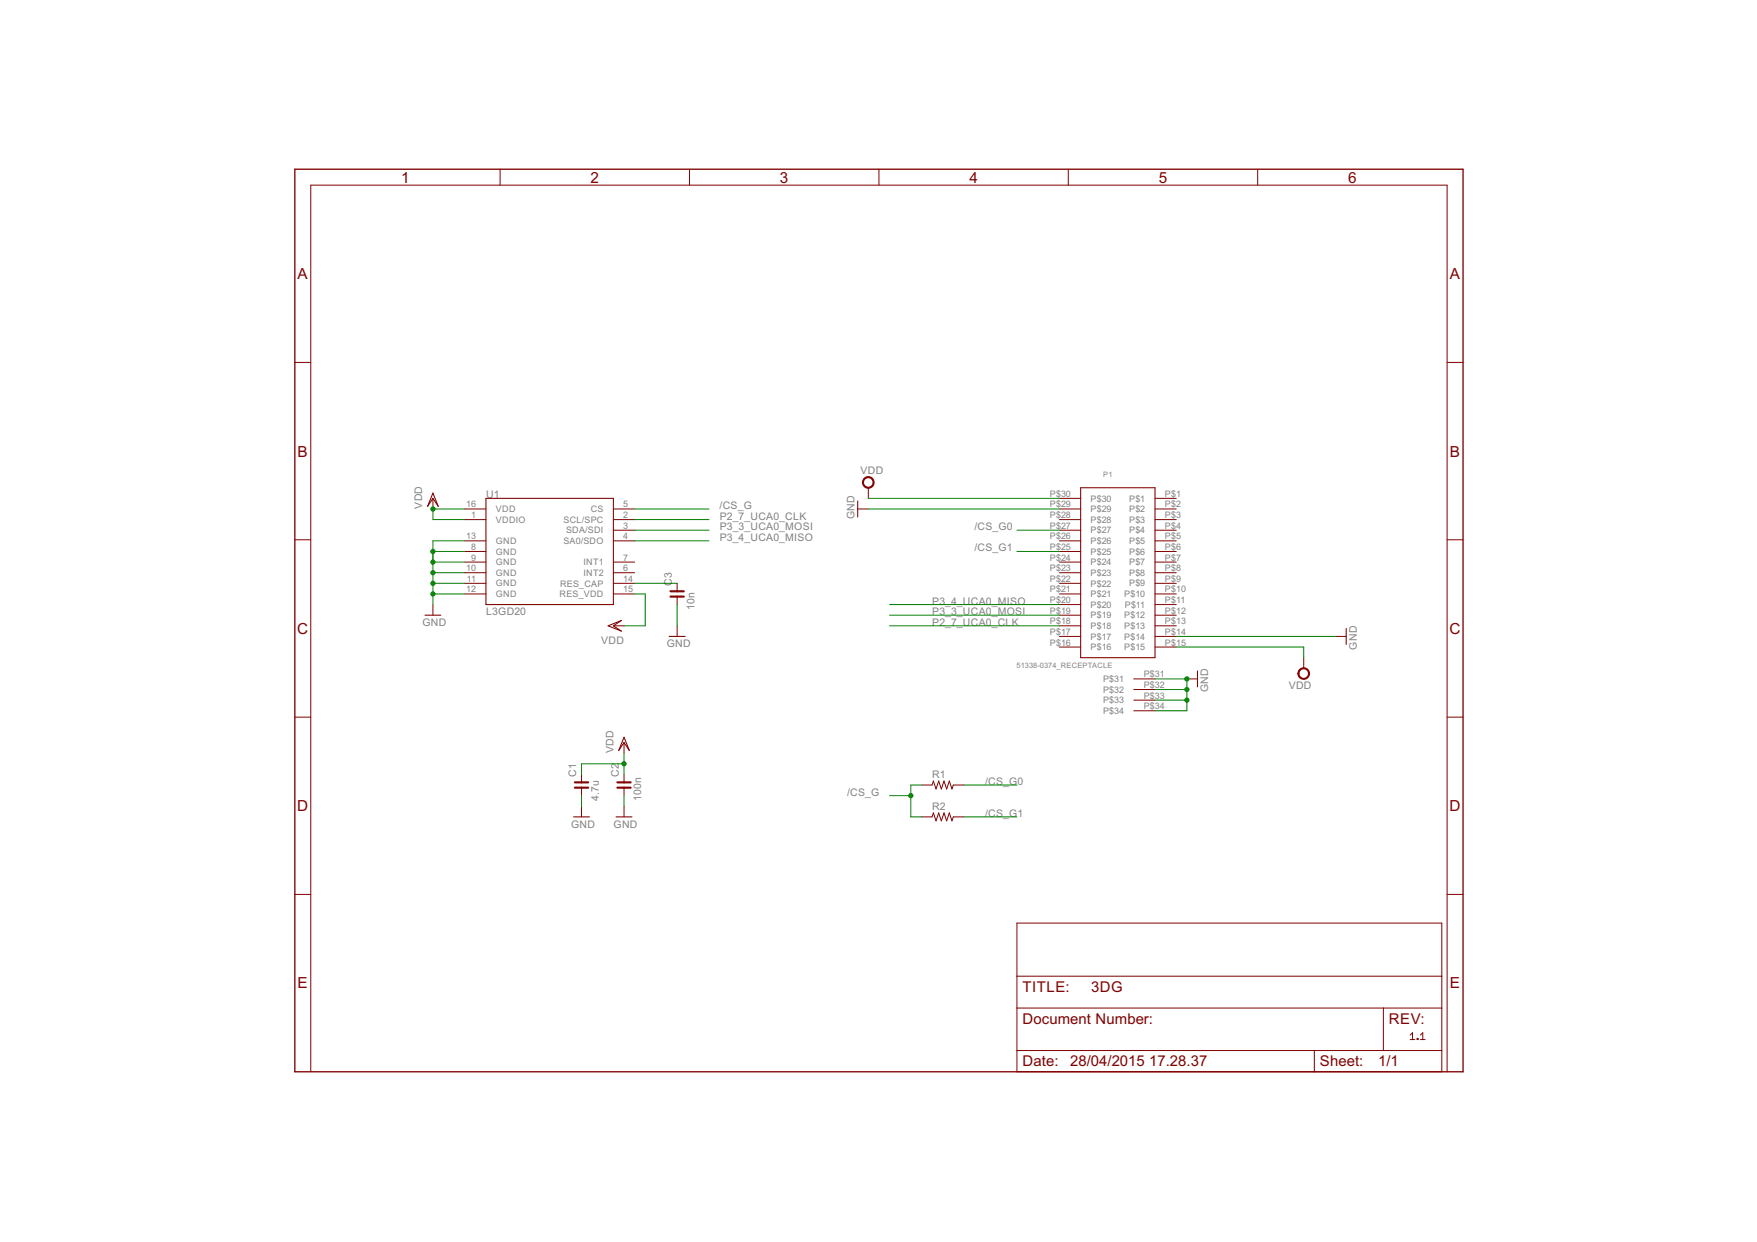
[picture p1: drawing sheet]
<?xml version="1.0" encoding="utf-8"?>
<!DOCTYPE eagle SYSTEM "eagle.dtd">
<!--
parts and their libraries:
rc-master-smd: Copyright (C) 2007, Bob Starr
SparkFun-Sensors: Licensing: Creative Commons ShareAlike 4.0 International - https://creativecommons.org/licenses/by-sa/4.0
-->
<eagle version="6.6.0">
<drawing>
<settings>
<setting alwaysvectorfont="no"/>
<setting verticaltext="up"/>
</settings>
<grid distance="0.1" unitdist="inch" unit="inch" style="lines" multiple="1" display="no" altdistance="0.01" altunitdist="inch" altunit="inch"/>
<schematic xreflabel="%F%N/%S.%C%R" xrefpart="/%S.%C%R">
<libraries>
<library name="supply1">
<symbols>
<symbol name="VDD">
<wire x1="1.27" y1="-1.905" x2="0" y2="0" width="0.254" layer="94"/>
<wire x1="0" y1="0" x2="-1.27" y2="-1.905" width="0.254" layer="94"/>
<wire x1="0" y1="1.27" x2="-1.27" y2="-1.905" width="0.254" layer="94"/>
<wire x1="1.27" y1="-1.905" x2="0" y2="1.27" width="0.254" layer="94"/>
<text x="-2.54" y="-2.54" size="1.778" layer="96" rot="R90">&gt;VALUE</text>
<pin name="VDD" x="0" y="-2.54" visible="off" length="short" direction="sup" rot="R90"/>
</symbol>
<symbol name="GND">
<wire x1="-1.905" y1="0" x2="1.905" y2="0" width="0.254" layer="94"/>
<text x="-2.54" y="-2.54" size="1.778" layer="96">&gt;VALUE</text>
<pin name="GND" x="0" y="2.54" visible="off" length="short" direction="sup" rot="R270"/>
</symbol>
</symbols>
<devicesets>
<deviceset name="VDD" prefix="VDD">
<gates>
<gate name="G$1" symbol="VDD" x="0" y="0"/>
</gates>
<devices>
<device name="">
<technologies>
<technology name=""/>
</technologies>
</device>
</devices>
</deviceset>
<deviceset name="GND" prefix="GND">
<gates>
<gate name="1" symbol="GND" x="0" y="0"/>
</gates>
<devices>
<device name="">
<technologies>
<technology name=""/>
</technologies>
</device>
</devices>
</deviceset>
</devicesets>
</library>
<library name="supply2">
<symbols>
<symbol name="VDD">
<circle x="0" y="1.27" radius="1.27" width="0.254" layer="94"/>
<text x="-1.905" y="3.175" size="1.778" layer="96">&gt;VALUE</text>
<pin name="VDD" x="0" y="-2.54" visible="off" length="short" direction="sup" rot="R90"/>
</symbol>
</symbols>
<devicesets>
<deviceset name="VDD" prefix="SUPPLY">
<gates>
<gate name="G$1" symbol="VDD" x="0" y="0"/>
</gates>
<devices>
<device name="">
<technologies>
<technology name=""/>
</technologies>
</device>
</devices>
</deviceset>
</devicesets>
</library>
<library name="Molex_SlimStack">
<symbols>
<symbol name="51338-0374_RECEPTACLE">
<wire x1="-5.08" y1="20.32" x2="-5.08" y2="-20.32" width="0.254" layer="94"/>
<wire x1="-5.08" y1="-20.32" x2="12.7" y2="-20.32" width="0.254" layer="94"/>
<wire x1="12.7" y1="-20.32" x2="12.7" y2="20.32" width="0.254" layer="94"/>
<wire x1="12.7" y1="20.32" x2="-5.08" y2="20.32" width="0.254" layer="94"/>
<pin name="P$1" x="-10.16" y="17.78" length="middle"/>
<pin name="P$2" x="-10.16" y="15.24" length="middle"/>
<pin name="P$3" x="-10.16" y="12.7" length="middle"/>
<pin name="P$4" x="-10.16" y="10.16" length="middle"/>
<pin name="P$5" x="-10.16" y="7.62" length="middle"/>
<pin name="P$6" x="-10.16" y="5.08" length="middle"/>
<pin name="P$7" x="-10.16" y="2.54" length="middle"/>
<pin name="P$8" x="-10.16" y="0" length="middle"/>
<pin name="P$9" x="-10.16" y="-2.54" length="middle"/>
<pin name="P$10" x="-10.16" y="-5.08" length="middle"/>
<pin name="P$11" x="-10.16" y="-7.62" length="middle"/>
<pin name="P$12" x="-10.16" y="-10.16" length="middle"/>
<pin name="P$13" x="-10.16" y="-12.7" length="middle"/>
<pin name="P$14" x="-10.16" y="-15.24" length="middle"/>
<pin name="P$15" x="-10.16" y="-17.78" length="middle"/>
<pin name="P$16" x="17.78" y="-17.78" length="middle" rot="R180"/>
<pin name="P$17" x="17.78" y="-15.24" length="middle" rot="R180"/>
<pin name="P$18" x="17.78" y="-12.7" length="middle" rot="R180"/>
<pin name="P$19" x="17.78" y="-10.16" length="middle" rot="R180"/>
<pin name="P$20" x="17.78" y="-7.62" length="middle" rot="R180"/>
<pin name="P$21" x="17.78" y="-5.08" length="middle" rot="R180"/>
<pin name="P$22" x="17.78" y="-2.54" length="middle" rot="R180"/>
<pin name="P$23" x="17.78" y="0" length="middle" rot="R180"/>
<pin name="P$24" x="17.78" y="2.54" length="middle" rot="R180"/>
<pin name="P$25" x="17.78" y="5.08" length="middle" rot="R180"/>
<pin name="P$26" x="17.78" y="7.62" length="middle" rot="R180"/>
<pin name="P$27" x="17.78" y="10.16" length="middle" rot="R180"/>
<pin name="P$28" x="17.78" y="12.7" length="middle" rot="R180"/>
<pin name="P$29" x="17.78" y="15.24" length="middle" rot="R180"/>
<pin name="P$30" x="17.78" y="17.78" length="middle" rot="R180"/>
<pin name="P$31" x="-5.08" y="-25.4" length="middle"/>
<pin name="P$32" x="-5.08" y="-27.94" length="middle"/>
<pin name="P$33" x="-5.08" y="-30.48" length="middle"/>
<pin name="P$34" x="-5.08" y="-33.02" length="middle"/>
<text x="12.7" y="-25.4" size="1.27" layer="96">&gt;VALUE</text>
<text x="12.7" y="-27.94" size="1.27" layer="94">&gt;NAME</text>
</symbol>
</symbols>
<devicesets>
<deviceset name="51338-0374_RECEPTACLE">
<gates>
<gate name="G$1" symbol="51338-0374_RECEPTACLE" x="0" y="0"/>
</gates>
<devices>
<device name="" package="51338-0374_RECEPTACLE">
<connects>
<connect gate="G$1" pin="P$1" pad="P$1"/>
<connect gate="G$1" pin="P$10" pad="P$10"/>
<connect gate="G$1" pin="P$11" pad="P$11"/>
<connect gate="G$1" pin="P$12" pad="P$12"/>
<connect gate="G$1" pin="P$13" pad="P$13"/>
<connect gate="G$1" pin="P$14" pad="P$14"/>
<connect gate="G$1" pin="P$15" pad="P$15"/>
<connect gate="G$1" pin="P$16" pad="P$16"/>
<connect gate="G$1" pin="P$17" pad="P$17"/>
<connect gate="G$1" pin="P$18" pad="P$18"/>
<connect gate="G$1" pin="P$19" pad="P$19"/>
<connect gate="G$1" pin="P$2" pad="P$2"/>
<connect gate="G$1" pin="P$20" pad="P$20"/>
<connect gate="G$1" pin="P$21" pad="P$21"/>
<connect gate="G$1" pin="P$22" pad="P$22"/>
<connect gate="G$1" pin="P$23" pad="P$23"/>
<connect gate="G$1" pin="P$24" pad="P$24"/>
<connect gate="G$1" pin="P$25" pad="P$25"/>
<connect gate="G$1" pin="P$26" pad="P$26"/>
<connect gate="G$1" pin="P$27" pad="P$27"/>
<connect gate="G$1" pin="P$28" pad="P$28"/>
<connect gate="G$1" pin="P$29" pad="P$29"/>
<connect gate="G$1" pin="P$3" pad="P$3"/>
<connect gate="G$1" pin="P$30" pad="P$30"/>
<connect gate="G$1" pin="P$31" pad="P$31"/>
<connect gate="G$1" pin="P$32" pad="P$32"/>
<connect gate="G$1" pin="P$33" pad="P$33"/>
<connect gate="G$1" pin="P$34" pad="P$34"/>
<connect gate="G$1" pin="P$4" pad="P$4"/>
<connect gate="G$1" pin="P$5" pad="P$5"/>
<connect gate="G$1" pin="P$6" pad="P$6"/>
<connect gate="G$1" pin="P$7" pad="P$7"/>
<connect gate="G$1" pin="P$8" pad="P$8"/>
<connect gate="G$1" pin="P$9" pad="P$9"/>
</connects>
<technologies>
<technology name=""/>
</technologies>
</device>
</devices>
</deviceset>
</devicesets>
</library>
<library name="rc-master-smd">
<symbols>
<symbol name="CNP-">
<wire x1="-2.54" y1="0" x2="-0.635" y2="0" width="0.1524" layer="94"/>
<wire x1="2.54" y1="0" x2="0.635" y2="0" width="0.1524" layer="94"/>
<wire x1="0.635" y1="1.5875" x2="0.635" y2="0" width="0.508" layer="94"/>
<wire x1="0.635" y1="0" x2="0.635" y2="-1.5875" width="0.508" layer="94"/>
<wire x1="-0.635" y1="1.5875" x2="-0.635" y2="0" width="0.508" layer="94"/>
<wire x1="-0.635" y1="0" x2="-0.635" y2="-1.5875" width="0.508" layer="94"/>
<text x="-2.794" y="-1.27" size="0.8636" layer="93">1</text>
<text x="2.286" y="-1.27" size="0.8636" layer="93">2</text>
<text x="1.905" y="1.27" size="1.778" layer="95">&gt;NAME</text>
<text x="-3.81" y="-4.1275" size="1.778" layer="96">&gt;VALUE</text>
<pin name="1" x="-2.54" y="0" visible="off" length="point" direction="pas" swaplevel="1"/>
<pin name="2" x="2.54" y="0" visible="off" length="point" direction="pas" swaplevel="1" rot="R180"/>
</symbol>
<symbol name="R-">
<wire x1="-2.54" y1="0" x2="-2.2225" y2="0.9525" width="0.2032" layer="94"/>
<wire x1="-2.2225" y1="0.9525" x2="-1.5875" y2="-0.9525" width="0.2032" layer="94"/>
<wire x1="-1.5875" y1="-0.9525" x2="-0.9525" y2="0.9525" width="0.2032" layer="94"/>
<wire x1="-0.9525" y1="0.9525" x2="-0.3175" y2="-0.9525" width="0.2032" layer="94"/>
<wire x1="-0.3175" y1="-0.9525" x2="0.3175" y2="0.9525" width="0.2032" layer="94"/>
<wire x1="0.3175" y1="0.9525" x2="0.9525" y2="-0.9525" width="0.2032" layer="94"/>
<wire x1="0.9525" y1="-0.9525" x2="1.5875" y2="0.9525" width="0.2032" layer="94"/>
<wire x1="1.5875" y1="0.9525" x2="2.2225" y2="-0.9525" width="0.2032" layer="94"/>
<wire x1="2.2225" y1="-0.9525" x2="2.54" y2="0" width="0.2032" layer="94"/>
<text x="-2.54" y="1.5875" size="1.778" layer="95">&gt;NAME</text>
<text x="-2.54" y="-3.175" size="1.778" layer="96">&gt;VALUE</text>
<pin name="2" x="5.08" y="0" visible="off" length="short" direction="pas" swaplevel="1" rot="R180"/>
<pin name="1" x="-5.08" y="0" visible="off" length="short" direction="pas" swaplevel="1"/>
</symbol>
</symbols>
<devicesets>
<deviceset name="C_" prefix="C" uservalue="yes">
<gates>
<gate name="G$1" symbol="CNP-" x="2.54" y="0"/>
</gates>
<devices>
<device name="1812" package="C1812">
<connects>
<connect gate="G$1" pin="1" pad="1"/>
<connect gate="G$1" pin="2" pad="2"/>
</connects>
<technologies>
<technology name=""/>
</technologies>
</device>
<device name="1812K" package="C1812K">
<connects>
<connect gate="G$1" pin="1" pad="1"/>
<connect gate="G$1" pin="2" pad="2"/>
</connects>
<technologies>
<technology name=""/>
</technologies>
</device>
<device name="1825" package="C1825">
<connects>
<connect gate="G$1" pin="1" pad="1"/>
<connect gate="G$1" pin="2" pad="2"/>
</connects>
<technologies>
<technology name=""/>
</technologies>
</device>
<device name="1825K" package="C1825K">
<connects>
<connect gate="G$1" pin="1" pad="1"/>
<connect gate="G$1" pin="2" pad="2"/>
</connects>
<technologies>
<technology name=""/>
</technologies>
</device>
<device name="2012" package="C2012">
<connects>
<connect gate="G$1" pin="1" pad="1"/>
<connect gate="G$1" pin="2" pad="2"/>
</connects>
<technologies>
<technology name=""/>
</technologies>
</device>
<device name="2220K" package="C2220K">
<connects>
<connect gate="G$1" pin="1" pad="1"/>
<connect gate="G$1" pin="2" pad="2"/>
</connects>
<technologies>
<technology name=""/>
</technologies>
</device>
<device name="2225K" package="C2225K">
<connects>
<connect gate="G$1" pin="1" pad="1"/>
<connect gate="G$1" pin="2" pad="2"/>
</connects>
<technologies>
<technology name=""/>
</technologies>
</device>
<device name="3216" package="C3216">
<connects>
<connect gate="G$1" pin="1" pad="1"/>
<connect gate="G$1" pin="2" pad="2"/>
</connects>
<technologies>
<technology name=""/>
</technologies>
</device>
<device name="3225" package="C3225">
<connects>
<connect gate="G$1" pin="1" pad="1"/>
<connect gate="G$1" pin="2" pad="2"/>
</connects>
<technologies>
<technology name=""/>
</technologies>
</device>
<device name="4532" package="C4532">
<connects>
<connect gate="G$1" pin="1" pad="1"/>
<connect gate="G$1" pin="2" pad="2"/>
</connects>
<technologies>
<technology name=""/>
</technologies>
</device>
<device name="4564" package="C4564">
<connects>
<connect gate="G$1" pin="1" pad="1"/>
<connect gate="G$1" pin="2" pad="2"/>
</connects>
<technologies>
<technology name=""/>
</technologies>
</device>
<device name="0402" package="C0402">
<connects>
<connect gate="G$1" pin="1" pad="1"/>
<connect gate="G$1" pin="2" pad="2"/>
</connects>
<technologies>
<technology name=""/>
</technologies>
</device>
<device name="0603" package="C0603">
<connects>
<connect gate="G$1" pin="1" pad="1"/>
<connect gate="G$1" pin="2" pad="2"/>
</connects>
<technologies>
<technology name=""/>
</technologies>
</device>
<device name="0805" package="C0805">
<connects>
<connect gate="G$1" pin="1" pad="1"/>
<connect gate="G$1" pin="2" pad="2"/>
</connects>
<technologies>
<technology name=""/>
</technologies>
</device>
<device name="1206" package="C1206">
<connects>
<connect gate="G$1" pin="1" pad="1"/>
<connect gate="G$1" pin="2" pad="2"/>
</connects>
<technologies>
<technology name=""/>
</technologies>
</device>
<device name="1210" package="C1210">
<connects>
<connect gate="G$1" pin="1" pad="1"/>
<connect gate="G$1" pin="2" pad="2"/>
</connects>
<technologies>
<technology name=""/>
</technologies>
</device>
<device name="0201" package="C0201">
<connects>
<connect gate="G$1" pin="1" pad="1"/>
<connect gate="G$1" pin="2" pad="2"/>
</connects>
<technologies>
<technology name=""/>
</technologies>
</device>
<device name="1608" package="C1608">
<connects>
<connect gate="G$1" pin="1" pad="1"/>
<connect gate="G$1" pin="2" pad="2"/>
</connects>
<technologies>
<technology name=""/>
</technologies>
</device>
<device name="1808" package="C1808">
<connects>
<connect gate="G$1" pin="1" pad="1"/>
<connect gate="G$1" pin="2" pad="2"/>
</connects>
<technologies>
<technology name=""/>
</technologies>
</device>
</devices>
</deviceset>
<deviceset name="R_" prefix="R" uservalue="yes">
<gates>
<gate name="G$1" symbol="R-" x="0" y="0"/>
</gates>
<devices>
<device name="0402" package="R0402">
<connects>
<connect gate="G$1" pin="1" pad="1"/>
<connect gate="G$1" pin="2" pad="2"/>
</connects>
<technologies>
<technology name=""/>
</technologies>
</device>
<device name="0603" package="R0603">
<connects>
<connect gate="G$1" pin="1" pad="1"/>
<connect gate="G$1" pin="2" pad="2"/>
</connects>
<technologies>
<technology name=""/>
</technologies>
</device>
<device name="0805" package="R0805">
<connects>
<connect gate="G$1" pin="1" pad="1"/>
<connect gate="G$1" pin="2" pad="2"/>
</connects>
<technologies>
<technology name=""/>
</technologies>
</device>
<device name="1005" package="R1005">
<connects>
<connect gate="G$1" pin="1" pad="1"/>
<connect gate="G$1" pin="2" pad="2"/>
</connects>
<technologies>
<technology name=""/>
</technologies>
</device>
<device name="1206" package="R1206">
<connects>
<connect gate="G$1" pin="1" pad="1"/>
<connect gate="G$1" pin="2" pad="2"/>
</connects>
<technologies>
<technology name=""/>
</technologies>
</device>
<device name="1210" package="R1210">
<connects>
<connect gate="G$1" pin="1" pad="1"/>
<connect gate="G$1" pin="2" pad="2"/>
</connects>
<technologies>
<technology name=""/>
</technologies>
</device>
<device name="2010" package="R2010">
<connects>
<connect gate="G$1" pin="1" pad="1"/>
<connect gate="G$1" pin="2" pad="2"/>
</connects>
<technologies>
<technology name=""/>
</technologies>
</device>
<device name="2012" package="R2012">
<connects>
<connect gate="G$1" pin="1" pad="1"/>
<connect gate="G$1" pin="2" pad="2"/>
</connects>
<technologies>
<technology name=""/>
</technologies>
</device>
<device name="2512" package="R2512">
<connects>
<connect gate="G$1" pin="1" pad="1"/>
<connect gate="G$1" pin="2" pad="2"/>
</connects>
<technologies>
<technology name=""/>
</technologies>
</device>
<device name="3216" package="R3216">
<connects>
<connect gate="G$1" pin="1" pad="1"/>
<connect gate="G$1" pin="2" pad="2"/>
</connects>
<technologies>
<technology name=""/>
</technologies>
</device>
<device name="3225" package="R3225">
<connects>
<connect gate="G$1" pin="1" pad="1"/>
<connect gate="G$1" pin="2" pad="2"/>
</connects>
<technologies>
<technology name=""/>
</technologies>
</device>
<device name="5025" package="R5025">
<connects>
<connect gate="G$1" pin="1" pad="1"/>
<connect gate="G$1" pin="2" pad="2"/>
</connects>
<technologies>
<technology name=""/>
</technologies>
</device>
<device name="6332" package="R6332">
<connects>
<connect gate="G$1" pin="1" pad="1"/>
<connect gate="G$1" pin="2" pad="2"/>
</connects>
<technologies>
<technology name=""/>
</technologies>
</device>
<device name="0201" package="R0201">
<connects>
<connect gate="G$1" pin="1" pad="1"/>
<connect gate="G$1" pin="2" pad="2"/>
</connects>
<technologies>
<technology name=""/>
</technologies>
</device>
</devices>
</deviceset>
</devicesets>
</library>
<library name="SparkFun-Sensors">
<symbols>
<symbol name="L3GD20">
<wire x1="-12.7" y1="-12.7" x2="-12.7" y2="12.7" width="0.254" layer="94"/>
<wire x1="-12.7" y1="12.7" x2="17.78" y2="12.7" width="0.254" layer="94"/>
<wire x1="17.78" y1="12.7" x2="17.78" y2="-12.7" width="0.254" layer="94"/>
<wire x1="17.78" y1="-12.7" x2="-12.7" y2="-12.7" width="0.254" layer="94"/>
<text x="-12.7" y="12.7" size="1.778" layer="95">&gt;NAME</text>
<text x="-12.7" y="-15.24" size="1.778" layer="96">&gt;VALUE</text>
<pin name="VDD" x="-17.78" y="10.16" length="middle"/>
<pin name="SCL/SPC" x="22.86" y="7.62" length="middle" rot="R180"/>
<pin name="GND@8" x="-17.78" y="0" length="middle"/>
<pin name="GND@10" x="-17.78" y="-5.08" length="middle"/>
<pin name="GND@9" x="-17.78" y="-2.54" length="middle"/>
<pin name="INT1" x="22.86" y="-2.54" length="middle" rot="R180"/>
<pin name="GND@12" x="-17.78" y="-10.16" length="middle"/>
<pin name="INT2" x="22.86" y="-5.08" length="middle" rot="R180"/>
<pin name="VDDIO" x="-17.78" y="7.62" length="middle"/>
<pin name="GND@11" x="-17.78" y="-7.62" length="middle"/>
<pin name="CS" x="22.86" y="10.16" length="middle" rot="R180"/>
<pin name="SA0/SDO" x="22.86" y="2.54" length="middle" rot="R180"/>
<pin name="SDA/SDI" x="22.86" y="5.08" length="middle" rot="R180"/>
<pin name="GND" x="-17.78" y="2.54" length="middle"/>
<pin name="RES_CAP" x="22.86" y="-7.62" length="middle" rot="R180"/>
<pin name="RES_VDD" x="22.86" y="-10.16" length="middle" rot="R180"/>
</symbol>
</symbols>
<devicesets>
<deviceset name="L3GD20">
<gates>
<gate name="G$1" symbol="L3GD20" x="-2.54" y="0"/>
</gates>
<devices>
<device name="" package="LGA16-4X4">
<connects>
<connect gate="G$1" pin="CS" pad="5"/>
<connect gate="G$1" pin="GND" pad="13"/>
<connect gate="G$1" pin="GND@10" pad="10"/>
<connect gate="G$1" pin="GND@11" pad="11"/>
<connect gate="G$1" pin="GND@12" pad="12"/>
<connect gate="G$1" pin="GND@8" pad="8"/>
<connect gate="G$1" pin="GND@9" pad="9"/>
<connect gate="G$1" pin="INT1" pad="7"/>
<connect gate="G$1" pin="INT2" pad="6"/>
<connect gate="G$1" pin="RES_CAP" pad="14"/>
<connect gate="G$1" pin="RES_VDD" pad="15"/>
<connect gate="G$1" pin="SA0/SDO" pad="4"/>
<connect gate="G$1" pin="SCL/SPC" pad="2"/>
<connect gate="G$1" pin="SDA/SDI" pad="3"/>
<connect gate="G$1" pin="VDD" pad="16"/>
<connect gate="G$1" pin="VDDIO" pad="1"/>
</connects>
<technologies>
<technology name=""/>
</technologies>
</device>
</devices>
</deviceset>
</devicesets>
</library>
<library name="frames">
<symbols>
<symbol name="FRAME_A_L">
<frame x1="0" y1="0" x2="279.4" y2="215.9" columns="6" rows="5" layer="94" border-bottom="no"/>
</symbol>
<symbol name="DOCFIELD">
<wire x1="0" y1="0" x2="71.12" y2="0" width="0.1016" layer="94"/>
<wire x1="101.6" y1="15.24" x2="87.63" y2="15.24" width="0.1016" layer="94"/>
<wire x1="0" y1="0" x2="0" y2="5.08" width="0.1016" layer="94"/>
<wire x1="0" y1="5.08" x2="71.12" y2="5.08" width="0.1016" layer="94"/>
<wire x1="0" y1="5.08" x2="0" y2="15.24" width="0.1016" layer="94"/>
<wire x1="101.6" y1="15.24" x2="101.6" y2="5.08" width="0.1016" layer="94"/>
<wire x1="71.12" y1="5.08" x2="71.12" y2="0" width="0.1016" layer="94"/>
<wire x1="71.12" y1="5.08" x2="87.63" y2="5.08" width="0.1016" layer="94"/>
<wire x1="71.12" y1="0" x2="101.6" y2="0" width="0.1016" layer="94"/>
<wire x1="87.63" y1="15.24" x2="87.63" y2="5.08" width="0.1016" layer="94"/>
<wire x1="87.63" y1="15.24" x2="0" y2="15.24" width="0.1016" layer="94"/>
<wire x1="87.63" y1="5.08" x2="101.6" y2="5.08" width="0.1016" layer="94"/>
<wire x1="101.6" y1="5.08" x2="101.6" y2="0" width="0.1016" layer="94"/>
<wire x1="0" y1="15.24" x2="0" y2="22.86" width="0.1016" layer="94"/>
<wire x1="101.6" y1="35.56" x2="0" y2="35.56" width="0.1016" layer="94"/>
<wire x1="101.6" y1="35.56" x2="101.6" y2="22.86" width="0.1016" layer="94"/>
<wire x1="0" y1="22.86" x2="101.6" y2="22.86" width="0.1016" layer="94"/>
<wire x1="0" y1="22.86" x2="0" y2="35.56" width="0.1016" layer="94"/>
<wire x1="101.6" y1="22.86" x2="101.6" y2="15.24" width="0.1016" layer="94"/>
<text x="1.27" y="1.27" size="2.54" layer="94">Date:</text>
<text x="12.7" y="1.27" size="2.54" layer="94">&gt;LAST_DATE_TIME</text>
<text x="72.39" y="1.27" size="2.54" layer="94">Sheet:</text>
<text x="86.36" y="1.27" size="2.54" layer="94">&gt;SHEET</text>
<text x="88.9" y="11.43" size="2.54" layer="94">REV:</text>
<text x="1.27" y="19.05" size="2.54" layer="94">TITLE:</text>
<text x="1.27" y="11.43" size="2.54" layer="94">Document Number:</text>
<text x="17.78" y="19.05" size="2.54" layer="94">&gt;DRAWING_NAME</text>
</symbol>
</symbols>
<devicesets>
<deviceset name="FRAME_A_L" prefix="FRAME" uservalue="yes">
<gates>
<gate name="G$1" symbol="FRAME_A_L" x="0" y="0" addlevel="always"/>
<gate name="G$2" symbol="DOCFIELD" x="172.72" y="0" addlevel="always"/>
</gates>
<devices>
<device name="">
<technologies>
<technology name=""/>
</technologies>
</device>
</devices>
</deviceset>
</devicesets>
</library>
</libraries>
<attributes>
</attributes>
<variantdefs>
</variantdefs>
<classes>
<class number="0" name="default" width="0" drill="0">
</class>
</classes>
<parts>
<part name="GND6" library="supply1" deviceset="GND" device=""/>
<part name="SUPPLY1" library="supply2" deviceset="VDD" device=""/>
<part name="GND2" library="supply1" deviceset="GND" device=""/>
<part name="SUPPLY2" library="supply2" deviceset="VDD" device=""/>
<part name="GND5" library="supply1" deviceset="GND" device=""/>
<part name="P1" library="Molex_SlimStack" deviceset="51338-0374_RECEPTACLE" device=""/>
<part name="C1" library="rc-master-smd" deviceset="C_" device="0402" value="4.7u"/>
<part name="C2" library="rc-master-smd" deviceset="C_" device="0402" value="100n"/>
<part name="GND1" library="supply1" deviceset="GND" device=""/>
<part name="GND4" library="supply1" deviceset="GND" device=""/>
<part name="VDD1" library="supply1" deviceset="VDD" device=""/>
<part name="VDD2" library="supply1" deviceset="VDD" device=""/>
<part name="GND3" library="supply1" deviceset="GND" device=""/>
<part name="U1" library="SparkFun-Sensors" deviceset="L3GD20" device=""/>
<part name="C3" library="rc-master-smd" deviceset="C_" device="0402" value="10n"/>
<part name="GND7" library="supply1" deviceset="GND" device=""/>
<part name="VDD3" library="supply1" deviceset="VDD" device=""/>
<part name="R1" library="rc-master-smd" deviceset="R_" device="0402"/>
<part name="R2" library="rc-master-smd" deviceset="R_" device="0402"/>
<part name="FRAME1" library="frames" deviceset="FRAME_A_L" device=""/>
</parts>
<sheets>
<sheet>
<plain>
<text x="165.1" y="-124.46" size="1.778" layer="94" font="vector">1.1</text>
</plain>
<instances>
<instance part="GND6" gate="1" x="-33.02" y="-71.12"/>
<instance part="SUPPLY1" gate="G$1" x="35.56" y="7.62"/>
<instance part="GND2" gate="1" x="33.02" y="2.54" rot="MR90"/>
<instance part="SUPPLY2" gate="G$1" x="139.7" y="-35.56" rot="R180"/>
<instance part="GND5" gate="1" x="149.86" y="-27.94" rot="MR270"/>
<instance part="P1" gate="G$1" x="99.06" y="-12.7" smashed="yes" rot="MR0">
<attribute name="VALUE" x="93.98" y="-35.56" size="1.27" layer="96" rot="MR0"/>
<attribute name="NAME" x="93.98" y="10.16" size="1.27" layer="95" rot="MR0"/>
</instance>
<instance part="C1" gate="G$1" x="-33.02" y="-63.5" rot="R90"/>
<instance part="C2" gate="G$1" x="-22.86" y="-63.5" rot="R90"/>
<instance part="GND1" gate="1" x="114.3" y="-38.1" rot="MR270"/>
<instance part="GND4" gate="1" x="-68.58" y="-22.86"/>
<instance part="VDD1" gate="G$1" x="-68.58" y="5.08"/>
<instance part="VDD2" gate="G$1" x="-22.86" y="-53.34"/>
<instance part="GND3" gate="1" x="-22.86" y="-71.12"/>
<instance part="U1" gate="G$1" x="-43.18" y="-7.62"/>
<instance part="C3" gate="G$1" x="-10.16" y="-17.78" rot="R90"/>
<instance part="GND7" gate="1" x="-10.16" y="-27.94"/>
<instance part="VDD3" gate="G$1" x="-25.4" y="-25.4" rot="R90"/>
<instance part="R1" gate="G$1" x="53.34" y="-63.5"/>
<instance part="R2" gate="G$1" x="53.34" y="-71.12"/>
<instance part="FRAME1" gate="G$1" x="-101.6" y="-132.08"/>
<instance part="FRAME1" gate="G$2" x="71.12" y="-132.08"/>
</instances>
<busses>
</busses>
<nets>
<net name="VDD" class="0">
<segment>
<pinref part="SUPPLY1" gate="G$1" pin="VDD"/>
<pinref part="P1" gate="G$1" pin="P$30"/>
<wire x1="81.28" y1="5.08" x2="35.56" y2="5.08" width="0.1524" layer="91"/>
</segment>
<segment>
<wire x1="139.7" y1="-33.02" x2="139.7" y2="-30.48" width="0.1524" layer="91"/>
<pinref part="SUPPLY2" gate="G$1" pin="VDD"/>
<pinref part="P1" gate="G$1" pin="P$15"/>
<wire x1="109.22" y1="-30.48" x2="139.7" y2="-30.48" width="0.1524" layer="91"/>
</segment>
<segment>
<pinref part="VDD1" gate="G$1" pin="VDD"/>
<wire x1="-68.58" y1="2.54" x2="-60.96" y2="2.54" width="0.1524" layer="91"/>
<wire x1="-68.58" y1="2.54" x2="-68.58" y2="0" width="0.1524" layer="91"/>
<junction x="-68.58" y="2.54"/>
<wire x1="-68.58" y1="0" x2="-60.96" y2="0" width="0.1524" layer="91"/>
<pinref part="U1" gate="G$1" pin="VDDIO"/>
<pinref part="U1" gate="G$1" pin="VDD"/>
</segment>
<segment>
<pinref part="VDD2" gate="G$1" pin="VDD"/>
<wire x1="-22.86" y1="-60.96" x2="-22.86" y2="-58.42" width="0.1524" layer="91"/>
<pinref part="C1" gate="G$1" pin="2"/>
<wire x1="-22.86" y1="-58.42" x2="-22.86" y2="-55.88" width="0.1524" layer="91"/>
<wire x1="-33.02" y1="-60.96" x2="-33.02" y2="-58.42" width="0.1524" layer="91"/>
<wire x1="-33.02" y1="-58.42" x2="-22.86" y2="-58.42" width="0.1524" layer="91"/>
<junction x="-22.86" y="-58.42"/>
<pinref part="C2" gate="G$1" pin="2"/>
</segment>
<segment>
<pinref part="VDD3" gate="G$1" pin="VDD"/>
<wire x1="-22.86" y1="-25.4" x2="-17.78" y2="-25.4" width="0.1524" layer="91"/>
<wire x1="-17.78" y1="-25.4" x2="-17.78" y2="-17.78" width="0.1524" layer="91"/>
<pinref part="U1" gate="G$1" pin="RES_VDD"/>
<wire x1="-17.78" y1="-17.78" x2="-20.32" y2="-17.78" width="0.1524" layer="91"/>
</segment>
</net>
<net name="GND" class="0">
<segment>
<pinref part="GND2" gate="1" pin="GND"/>
<pinref part="P1" gate="G$1" pin="P$29"/>
<wire x1="35.56" y1="2.54" x2="81.28" y2="2.54" width="0.1524" layer="91"/>
</segment>
<segment>
<pinref part="GND5" gate="1" pin="GND"/>
<pinref part="P1" gate="G$1" pin="P$14"/>
<wire x1="147.32" y1="-27.94" x2="109.22" y2="-27.94" width="0.1524" layer="91"/>
</segment>
<segment>
<pinref part="P1" gate="G$1" pin="P$31"/>
<pinref part="GND1" gate="1" pin="GND"/>
<wire x1="104.14" y1="-38.1" x2="111.76" y2="-38.1" width="0.1524" layer="91"/>
<pinref part="P1" gate="G$1" pin="P$32"/>
<wire x1="104.14" y1="-40.64" x2="111.76" y2="-40.64" width="0.1524" layer="91"/>
<wire x1="111.76" y1="-40.64" x2="111.76" y2="-38.1" width="0.1524" layer="91"/>
<junction x="111.76" y="-38.1"/>
<pinref part="P1" gate="G$1" pin="P$33"/>
<wire x1="104.14" y1="-43.18" x2="111.76" y2="-43.18" width="0.1524" layer="91"/>
<wire x1="111.76" y1="-43.18" x2="111.76" y2="-40.64" width="0.1524" layer="91"/>
<junction x="111.76" y="-40.64"/>
<pinref part="P1" gate="G$1" pin="P$34"/>
<wire x1="104.14" y1="-45.72" x2="111.76" y2="-45.72" width="0.1524" layer="91"/>
<wire x1="111.76" y1="-45.72" x2="111.76" y2="-43.18" width="0.1524" layer="91"/>
<junction x="111.76" y="-43.18"/>
</segment>
<segment>
<pinref part="GND4" gate="1" pin="GND"/>
<wire x1="-68.58" y1="-20.32" x2="-68.58" y2="-17.78" width="0.1524" layer="91"/>
<wire x1="-68.58" y1="-17.78" x2="-60.96" y2="-17.78" width="0.1524" layer="91"/>
<wire x1="-68.58" y1="-17.78" x2="-68.58" y2="-15.24" width="0.1524" layer="91"/>
<junction x="-68.58" y="-17.78"/>
<wire x1="-68.58" y1="-15.24" x2="-60.96" y2="-15.24" width="0.1524" layer="91"/>
<wire x1="-68.58" y1="-15.24" x2="-68.58" y2="-12.7" width="0.1524" layer="91"/>
<junction x="-68.58" y="-15.24"/>
<wire x1="-68.58" y1="-12.7" x2="-60.96" y2="-12.7" width="0.1524" layer="91"/>
<wire x1="-68.58" y1="-12.7" x2="-68.58" y2="-10.16" width="0.1524" layer="91"/>
<junction x="-68.58" y="-12.7"/>
<wire x1="-68.58" y1="-10.16" x2="-60.96" y2="-10.16" width="0.1524" layer="91"/>
<wire x1="-68.58" y1="-10.16" x2="-68.58" y2="-7.62" width="0.1524" layer="91"/>
<junction x="-68.58" y="-10.16"/>
<wire x1="-68.58" y1="-7.62" x2="-60.96" y2="-7.62" width="0.1524" layer="91"/>
<pinref part="U1" gate="G$1" pin="GND@12"/>
<pinref part="U1" gate="G$1" pin="GND@11"/>
<pinref part="U1" gate="G$1" pin="GND@10"/>
<pinref part="U1" gate="G$1" pin="GND@9"/>
<pinref part="U1" gate="G$1" pin="GND@8"/>
<wire x1="-68.58" y1="-10.16" x2="-68.58" y2="-7.62" width="0.1524" layer="91"/>
<pinref part="U1" gate="G$1" pin="GND"/>
<wire x1="-68.58" y1="-7.62" x2="-68.58" y2="-5.08" width="0.1524" layer="91"/>
<wire x1="-68.58" y1="-5.08" x2="-60.96" y2="-5.08" width="0.1524" layer="91"/>
<junction x="-68.58" y="-7.62"/>
</segment>
<segment>
<pinref part="GND3" gate="1" pin="GND"/>
<wire x1="-22.86" y1="-68.58" x2="-22.86" y2="-66.04" width="0.1524" layer="91"/>
<pinref part="C2" gate="G$1" pin="1"/>
</segment>
<segment>
<pinref part="C1" gate="G$1" pin="1"/>
<pinref part="GND6" gate="1" pin="GND"/>
<wire x1="-33.02" y1="-66.04" x2="-33.02" y2="-68.58" width="0.1524" layer="91"/>
</segment>
<segment>
<pinref part="C3" gate="G$1" pin="1"/>
<pinref part="GND7" gate="1" pin="GND"/>
<wire x1="-10.16" y1="-25.4" x2="-10.16" y2="-20.32" width="0.1524" layer="91"/>
</segment>
</net>
<net name="P3_4_UCA0_MISO" class="0">
<segment>
<wire x1="-20.32" y1="-5.08" x2="-2.54" y2="-5.08" width="0.1524" layer="91"/>
<label x="0" y="-5.08" size="1.778" layer="95"/>
<pinref part="U1" gate="G$1" pin="SA0/SDO"/>
<wire x1="40.64" y1="-20.32" x2="81.28" y2="-20.32" width="0.1524" layer="91"/>
<label x="50.8" y="-20.32" size="1.778" layer="95"/>
<pinref part="P1" gate="G$1" pin="P$20"/>
</segment>
</net>
<net name="P2_7_UCA0_CLK" class="0">
<segment>
<wire x1="40.64" y1="-25.4" x2="81.28" y2="-25.4" width="0.1524" layer="91"/>
<label x="50.8" y="-25.4" size="1.778" layer="95"/>
<pinref part="P1" gate="G$1" pin="P$18"/>
<wire x1="-20.32" y1="0" x2="-2.54" y2="0" width="0.1524" layer="91"/>
<pinref part="U1" gate="G$1" pin="SCL/SPC"/>
<label x="0" y="0" size="1.778" layer="95"/>
</segment>
</net>
<net name="P3_3_UCA0_MOSI" class="0">
<segment>
<wire x1="40.64" y1="-22.86" x2="81.28" y2="-22.86" width="0.1524" layer="91"/>
<label x="50.8" y="-22.86" size="1.778" layer="95"/>
<pinref part="P1" gate="G$1" pin="P$19"/>
</segment>
<segment>
<wire x1="-20.32" y1="-2.54" x2="-2.54" y2="-2.54" width="0.1524" layer="91"/>
<label x="0" y="-2.54" size="1.778" layer="95"/>
<pinref part="U1" gate="G$1" pin="SDA/SDI"/>
</segment>
</net>
<net name="N$1" class="0">
<segment>
<pinref part="U1" gate="G$1" pin="RES_CAP"/>
<pinref part="C3" gate="G$1" pin="2"/>
<wire x1="-20.32" y1="-15.24" x2="-10.16" y2="-15.24" width="0.1524" layer="91"/>
</segment>
</net>
<net name="/CS_G1" class="0">
<segment>
<pinref part="P1" gate="G$1" pin="P$25"/>
<wire x1="81.28" y1="-7.62" x2="71.12" y2="-7.62" width="0.1524" layer="91"/>
<label x="60.96" y="-7.62" size="1.778" layer="95"/>
<wire x1="71.12" y1="-71.12" x2="58.42" y2="-71.12" width="0.1524" layer="91"/>
<pinref part="R2" gate="G$1" pin="2"/>
<label x="63.5" y="-71.12" size="1.778" layer="95"/>
</segment>
</net>
<net name="/CS_G0" class="0">
<segment>
<pinref part="P1" gate="G$1" pin="P$27"/>
<wire x1="71.12" y1="-2.54" x2="81.28" y2="-2.54" width="0.1524" layer="91"/>
<label x="60.96" y="-2.54" size="1.778" layer="95"/>
<wire x1="58.42" y1="-63.5" x2="71.12" y2="-63.5" width="0.1524" layer="91"/>
<label x="63.5" y="-63.5" size="1.778" layer="95"/>
<pinref part="R1" gate="G$1" pin="2"/>
</segment>
</net>
<net name="/CS_G" class="0">
<segment>
<pinref part="U1" gate="G$1" pin="CS"/>
<wire x1="-20.32" y1="2.54" x2="-2.54" y2="2.54" width="0.1524" layer="91"/>
<label x="0" y="2.54" size="1.778" layer="95"/>
</segment>
<segment>
<pinref part="R1" gate="G$1" pin="1"/>
<wire x1="48.26" y1="-63.5" x2="45.72" y2="-63.5" width="0.1524" layer="91"/>
<wire x1="45.72" y1="-63.5" x2="45.72" y2="-66.04" width="0.1524" layer="91"/>
<pinref part="R2" gate="G$1" pin="1"/>
<wire x1="45.72" y1="-66.04" x2="45.72" y2="-71.12" width="0.1524" layer="91"/>
<wire x1="45.72" y1="-71.12" x2="48.26" y2="-71.12" width="0.1524" layer="91"/>
<wire x1="45.72" y1="-66.04" x2="40.64" y2="-66.04" width="0.1524" layer="91"/>
<junction x="45.72" y="-66.04"/>
<label x="30.48" y="-66.04" size="1.778" layer="95"/>
</segment>
</net>
</nets>
</sheet>
</sheets>
</schematic>
</drawing>
</eagle>
